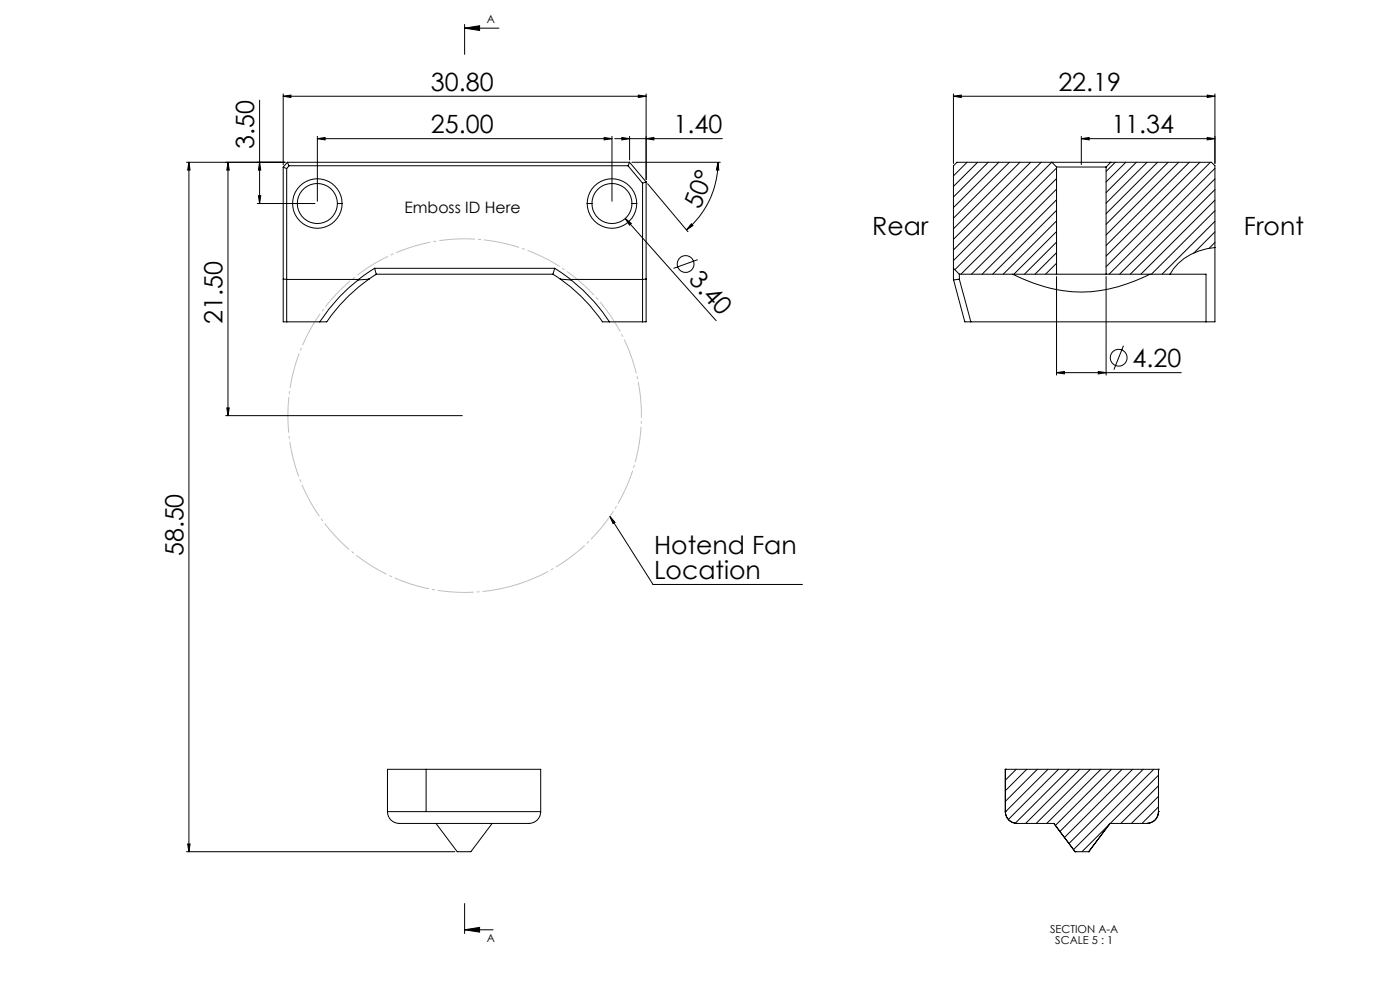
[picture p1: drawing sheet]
<svg xmlns="http://www.w3.org/2000/svg" width="594mm" height="420mm" viewBox="0 0 594 420" stroke-linecap="round" stroke-linejoin="round" font-family="sans-serif">
<g fill="none" stroke="#000" stroke-width=".42">
<path d="M197.1 11.9h14.6M197.1 10.4v12.7M197.1 11.9l6.4-1v2zM120.2 39.8v30.2M274.1 39.8v36.4M404.5 39.8v29.5M515.5 39.8v29.5M110.1 42.5v43.8M120.2 40.8l3.2-.5v1.1zM120.2 40.8h153.9M134.7 58.8l3.2-.5v1.1zM134.7 58.8h124.9"/>
<path d="M134.7 57.8v27.6M256.3 58.3l3.3 .5-3.3 .6zM259.6 57.8v27.6M260.8 58.8h45.7M263.8 58.3l3.3 .5-3.3 .6zM267.1 57.8v10.1M270.8 40.3l3.3 .5-3.3 .6zM274.1 58.8l3.3-.5v1.1zM404.5 40.8l3.3-.5v1.1zM404.5 40.8h111M458.8 58.8l3.3-.5v1.1zM458.8 57.8v12"/>
<path d="M458.8 58.8h56.7M512.2 40.3l3.3 .5-3.3 .6zM512.2 58.3l3.3 .5-3.3 .6zM79.1 68.8h41.8M80.2 68.8v292.5M80.2 68.8l.4 3.4h-1zM96.7 68.8v107.5M96.7 68.8l.6 3.4h-1.1zM110.1 68.8l.5 3.4h-1zM120.2 71v65.5h15.5M120.2 71l1.4 .5M121.6 71.5v65"/>
<path d="M121.9 68.8h145.2M121.9 68.8l.7 1.5M121.9 68.8l-1.7 2.2M122.6 70.3h143.9M122.6 70.3l-1 1.2M266.5 70.3l6.1 7.4M267.1 68.8l7 8.4M267.1 68.8l-.6 1.5M268.1 68.8h37.5M272.6 77.7v58.8M274.1 77.2v59.3h-15.5M274.1 77.2l-1.5 .5"/>
<path d="M274.8 77.9l17.1 20.4M304.6 68.8l.4 3.4-1-.1zM304.6 68.8a37.3 37.3 0 0 1-13.4 28.8M410.3 68.8l-5.8 5.8M414.8 68.8l-10.3 10.3M419.3 68.8l-14.8 14.8M423.8 68.8l-19.3 19.3M428.3 68.8l-23.8 23.8M432.8 68.8l-28.3 28.3M437.3 68.8l-32.8 32.7M441.7 68.8l-37.2 37.2M446.2 68.8l-41.7 41.7"/>
<path d="M446.3 68.8h25M446.3 68.8h-40.3l-1.5 1.5v43.5M446.3 68.8l2 2.1M448.3 71.3l-43.2 43.1M448.3 75.8l-40.6 40.5M448.3 70.9h21M448.3 70.9v45.4M469.3 70.9v45.4M471.3 68.8h42.7l1.5 1.5v34.7M471.3 68.8l-2 2.1M473.2 68.8l-3.9 3.9M477.7 68.8l-8.4 8.4"/>
<path d="M482.1 68.8l-12.8 12.9M486.7 68.8l-17.4 17.4M491.1 68.8l-21.8 21.9M495.6 68.8l-26.3 26.4M500.1 68.8l-30.8 30.9M504.6 68.8l-35.3 35.4M509.1 68.8l-39.8 39.8M513.6 68.8l-44.3 44.4M515.5 71.4l-44.9 44.9M515.5 75.9l-40.4 40.4M109.1 86.3h24.5M109.6 83h1l-.5 3.3z"/>
<path d="M143.2 86.3h1.9M249.1 86.3a10.5 10.5 0 0 1 10.5-10.5 10.5 10.5 0 0 1 10.6 10.5M249.1 86.3a10.5 10.5 0 0 0 10.5 10.6 10.5 10.5 0 0 0 10.6-10.6M249.1 86.3h2M251.1 86.3a8.5 8.5 0 0 0 8.5 8.5 8.5 8.5 0 0 0 8.5-8.5M251.1 86.3a8.5 8.5 0 0 1 8.5-8.5 8.5 8.5 0 0 1 8.5 8.5M265.3 92.7l2.6 2.1-.8 .7zM265.3 92.7l38.5 43.3M268.1 86.3h2.1M293.3 95l.7 .7-2.8 1.9zM448.3 80.2l-36.1 36.1M448.3 84.8l-31.6 31.5"/>
<path d="M448.3 89.2l-27.1 27.1M448.3 93.7l-22.6 22.6M448.3 98.2l-18.1 18.1M515.5 80.4l-35.9 35.9M515.5 84.9l-31.5 31.4M515.5 89.4l-27 26.9M515.5 93.9l-22.5 22.4M515.5 98.4l-9.1 9.1M120.2 118.4l31.9 .2M151.9 118.8a72.2 72.2 0 0 0-16.2 17.7M152.1 118.6l-.2 .2M156.5 118.4l-4.6 .4"/>
<path d="M156.5 118.4a71.9 71.9 0 0 0-17.9 18.1h-2.9M156.7 118.3l-.5 .3M158.9 113.8l-6.8 4.8M158.9 113.8l.7 2.5M158.9 113.8h76.4M159.6 116.3l-3.1 2.1M159.6 116.3h75M234.6 116.3l3.2 2.1M235.3 113.8l6.8 4.8M235.3 113.8l-.7 2.5M237.7 118.4l.4 .2M237.8 118.4l4.5 .4"/>
<path d="M237.8 118.4a70.8 70.8 0 0 1 17.8 18.1h3M242.1 118.6l.2 .2M242.3 118.8a73.7 73.7 0 0 1 16.3 17.7M274.1 118.4l-32 .2M296.1 110.2l-10.4 3.7M404.5 113.8l.1 5M404.5 113.8l2.5 2.5M404.6 118.8l4.8 17.7h2.5M407 116.3v2.1M407 118.4l4.9 18.1M407 118.4l-2.4 .4M407 116.3h41.3"/>
<path d="M429.6 116.3a59.5 59.5 0 0 0 48.3 4.2l10.1-4.2M448.3 117.4v41.7M448.3 102.7l-13.6 13.6M448.3 107.2l-9.2 9.1M448.3 111.7l-4.7 4.6M448.3 116.2l-.2 .1M448.3 116.3h21M469.3 117.4v41.7M469.3 116.3h27.1M496.4 116.3h15.3v20.2M515.5 102.9l-2.6 2.6M515.5 105a23.9 23.9 0 0 0-19.1 11.3"/>
<path d="M515.5 105v31.5h-3.8M411.9 136.5h99.8M448.3 158.1l3.3-.5v1zM448.3 158.1h52.9M466 157.6l3.3 .5-3.3 .5zM476.7 146.7l-4.1 10.1M95.7 176.3h100.4M96.2 173.1h1.1l-.6 3.2zM258.8 219.1l18.3 28.8h63.4M258.8 219.1l2.1 2.5-.8 .5zM180.8 326.4h48.6v17.9M180.8 326.4h-16.4v17.9"/>
<path d="M180.8 326.4v17.9M426.5 326.4h.1M426.5 326.4v17.9M426.5 326.4h65M426.6 326.4l-.1 .1M431.2 326.4l-4.7 4.6M435.6 326.4l-9.1 9.1M440.1 326.4l-13.6 13.6M444.6 326.4l-18.1 18.1M449.1 326.4l-21.3 21.2M453.6 326.4l-22.8 22.8M458.1 326.4l-22.9 22.9"/>
<path d="M462.6 326.4l-23 22.9M467.1 326.4l-23 22.9M471.6 326.4l-23.8 23.8M476.1 326.4l-26.4 26.4M480.6 326.4l-29 28.9M485 326.4l-31.5 31.5M489.5 326.4l-34 34.1M491.5 328.9l-20.4 20.4M491.5 333.4l-16 15.9M491.5 337.8l-11.5 11.5M491.5 326.4h.1M491.5 326.4v17.9"/>
<path d="M79.6 358.1h1l-.4 3.2zM164.4 344.3a5.6 5.6 0 0 0 7 5h49.9a9.2 9.2 0 0 0 6.6-1.4 5 5 0 0 0 1.5-3.6M164.4 344.3h16.4M180.8 344.3h48.6M185 349.3l9 12h5.8l9-12M426.5 344.3a4.9 4.9 0 0 0 5.1 5M426.5 344.3a5 5 0 0 0 5.1 5M426.5 344.3h.1M431.6 349.3h15.5M447.1 349.3l9 12M470.6 349.8l-11.5 11.5M471 349.3l-9.1 12"/>
<path d="M471 349.3h15.6M486.6 349.3h.1M491.5 342.3l-7 7M491.5 344.3a4.9 4.9 0 0 1-4.9 5M491.5 344.3h.1M79.1 361.3h113.9M456.1 361.3h.1M456.1 361.3h5.8M461.9 361.3h.1M197.1 383.3v12.7M197.1 394.5h12.1M197.1 394.5l6.4-1.1v2z"/>
<circle cx="134.6" cy="86.3" r="10.5"/>
<circle cx="134.6" cy="86.3" r="8.5"/>
<circle cx="290.9" cy="112" r="3.5"/>
<circle cx="474.6" cy="151.8" r="3.5"/>
</g>
<path d="M219.1 248a75 75 0 0 0 30.2-125.6 75 75 0 0 0-124.6 34.5 75 75 0 0 0 90.6 92.2l3.8-1.1" fill="none" stroke="#c0c0c0" stroke-width=".42" stroke-dasharray="15.2 1.3 1.3 1.3" stroke-dashoffset=".6" stroke-linecap="butt"/>
<g fill="#000">
<path d="M265.3 92.7l2.6 2.1-.8 .7zM258.8 219.1l2.1 2.5-.8 .5z"/>
<path d="M197.1 11.9l6.4-1v2zM197.1 394.5l6.4-1.1v2z"/>
<path d="M120.2 40.8l3.2-.5v1.1zM270.8 40.3l3.3 .5-3.3 .6z"/>
<path d="M256.3 58.3l3.3 .5-3.3 .6zM134.7 58.8l3.2-.5v1.1z"/>
<path d="M274.1 58.8l3.3-.5v1.1zM263.8 58.3l3.3 .5-3.3 .6z"/>
<path d="M404.5 40.8l3.3-.5v1.1zM512.2 40.3l3.3 .5-3.3 .6z"/>
<path d="M458.8 58.8l3.3-.5v1.1zM512.2 58.3l3.3 .5-3.3 .6z"/>
<path d="M80.2 68.8l.4 3.4h-1zM79.6 358.1h1l-.4 3.2z"/>
<path d="M109.6 83h1l-.5 3.3zM110.1 68.8l.5 3.4h-1z"/>
<path d="M293.3 95l.7 .7-2.8 1.9zM304.6 68.8l.4 3.4-1-.1z"/>
<path d="M448.3 158.1l3.3-.5v1zM466 157.6l3.3 .5-3.3 .5z"/>
<path d="M96.2 173.1h1.1l-.6 3.2zM96.7 68.8l.6 3.4h-1.1z"/>
</g>
<g font-size="10.7">
<text x="182.9" y="38.5">30.80</text>
<text x="449.1" y="38.5">22.19</text>
<text x="182.9" y="56.5">25.00</text>
<text x="285.8" y="56.5">1.40</text>
<text x="471.5" y="56.5">11.34</text>
<text x="107.8" y="63.2" transform="rotate(-90 107.8 63.2)">3.50</text>
<text x="297.1" y="88.9" transform="rotate(-69 297.1 88.9)">50°</text>
<text x="370" y="99.8">Rear</text>
<text x="527.8" y="99.8">Front</text>
<text x="291.9" y="119" transform="rotate(48 291.9 119)">3.40</text>
<text x="94.4" y="137.4" transform="rotate(-90 94.4 137.4)">21.50</text>
<text x="480.5" y="155.7">4.20</text>
<text x="77.8" y="236" transform="rotate(-90 77.8 236)">58.50</text>
<text x="277.5" y="235.2">Hotend Fan</text>
<text x="277.5" y="245.6">Location</text>
</g>
<text font-size="6.7" x="171.6" y="90.3">Emboss ID Here</text>
<g font-size="4.7">
<text x="206.6" y="9.9">A</text>
<text x="445.6" y="395.8">SECTION A-A</text>
<text x="206.6" y="399.7">A</text>
<text x="447.8" y="400.4">SCALE 5 : 1</text>
</g>
</svg>
